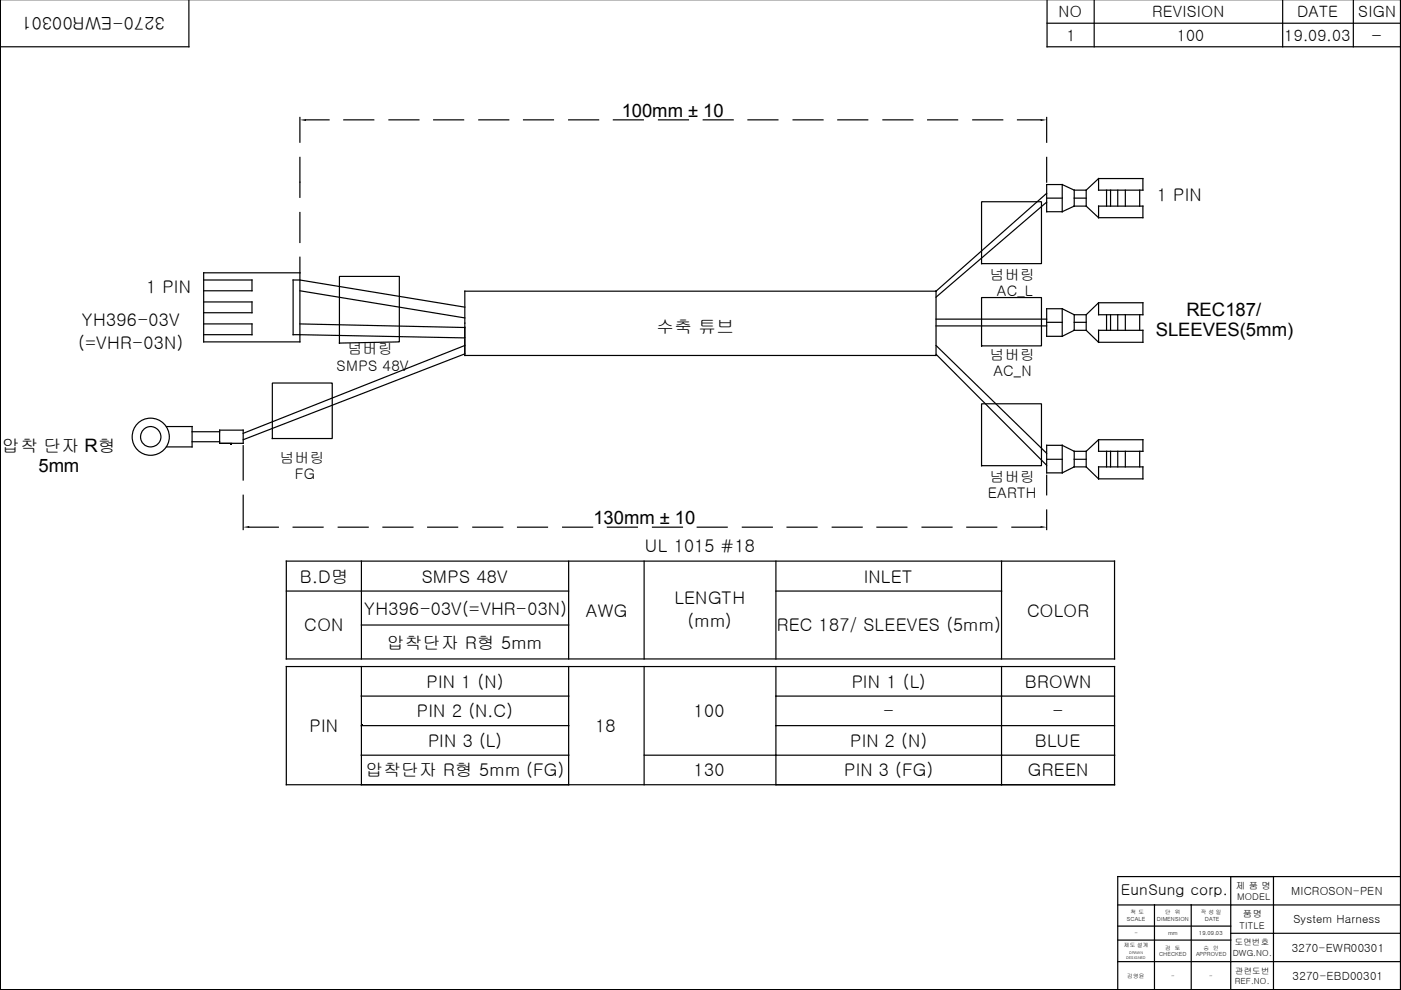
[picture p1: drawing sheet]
<svg xmlns="http://www.w3.org/2000/svg" width="297mm" height="210mm" viewBox="0 0 297 210" stroke-linecap="round" stroke-linejoin="round" font-family="sans-serif">
<g fill="none" stroke="#000" stroke-width=".25">
<path d="M.1 -.1v209.9h296.8v-209.9M40 -.1v10h-39.9M222 -.1v10h74.9M232 -.1v10M271.9 -.1v10M286.9 -.1v10M222 4.9h74.9M63.6 24.9v5.3M63.6 33.4v8.4M64.9 25.4h4.9M72.9 25.4h6.3M82.5 25.4h6.3"/>
<path d="M91.9 25.4h6.4M101.5 25.4h6.4M111 25.4h6.3M120.6 25.4h6.3M130 25.4h6.4M139.6 25.4h6.4M149.1 25.4h6.3M158.6 25.4h6.3M168.1 25.4h6.4M177.6 25.4h6.4M187.2 25.4h6.3M196.7 25.4h6.3"/>
<path d="M206.2 25.4h6.4M215.7 25.4h4.9M221.9 24.9v5.3M221.9 33.4v5.2M225.2 39.1h-3.3v5.8h3.3M225.2 39.1v5.8M225.2 39.1l2.6 1.2M232.9 37.9h9.4v2.4h-9.4zM232.9 37.9l-2.6 2.4M43.2 59.4h10.2v2.3h-10.2M63.6 54.5v18h-20.4v-14.7h20.4M63.6 45.1v6.3"/>
<path d="M72 58.6h12.7v13.9l-12.7 .2zM208.1 42.8h12.7v13.1h-12.7zM221.9 41l-23.4 20.7M221.9 42.9l-23.4 20.1M221.9 42h3.3M227.7 43.7h2.6M227.8 42h2.5M227.8 40.3h2.5M227.8 40.3v3.4l-2.6 1.2M230.3 40.3v3.4M230.3 43.7l2.6 2.5M232.9 43.7h9.4v2.5h-9.4z"/>
<path d="M234.6 40.3v3.4M235.5 40.3v3.4M237 40.3v3.4M238.6 40.3v3.4M241.6 40.3v3.4M43.2 64h10.2v2.3h-10.2M43.2 68.7h10.2v2.3h-10.2M63.6 61.7l35 5.7M63.6 68.7l35 .7M98.6 61.7h99.9v13.7h-99.9zM98.6 73.3l-47 18.6M98.6 75l-47 18.2"/>
<path d="M98.6 65.1l-35-5.7h-1.5v11.6l36.5 .6M198.5 67.7h23.4M198.5 69.1h23.4M198.5 73.3l23.4 22.8M198.5 75.1l23.4 23.6M208.1 63.1h12.7v10.2h-12.7zM221.9 68.3h3.3M225.2 65.5v5.8M225.2 65.5h-3.3v5.8h3.3M225.2 65.5l2.6 1.2M227.7 70h2.6M227.8 66.7v3.3l-2.6 1.3"/>
<path d="M227.8 68.3h2.5M227.8 66.7h2.5M230.3 66.7v3.3M230.3 70l2.6 2.6M232.9 64.2h9.4v2.5h-9.4zM232.9 70h9.4v2.6h-9.4zM232.9 64.2l-2.6 2.5M234.6 66.7v3.3M235.5 66.7v3.3M237 66.7v3.3M238.6 66.7v3.3M241.6 66.7v3.3"/>
<path d="M35.3 90.4h5.4v4.4h-5.4M40.7 93.7h5.9M40.7 91.5h5.9M46.6 91.2h5v2.8h-5zM51.6 94.5v7.3M57.7 81.2h12.7v11.8h-12.7zM208.1 85.6h12.7v13.1h-12.7zM221.9 97.4h3.3M225.2 94.4v5.9M225.2 94.4h-3.3v5.9h3.3M225.2 94.4l2.6 1.3M227.7 99h2.6"/>
<path d="M227.8 95.7v3.3l-2.6 1.3M227.8 97.4h2.5M227.8 95.7h2.5M230.3 95.7v3.3M230.3 99l2.6 2.5M232.9 93.2h9.4v2.5h-9.4zM232.9 99h9.4v2.5h-9.4zM232.9 93.2l-2.6 2.5M234.6 95.7v3.3M235.5 95.7v3.3M237 95.7v3.3M238.6 95.7v3.3"/>
<path d="M241.6 95.7v3.3M51.6 105v7.3M52.8 111.8h6.2M60.7 119h175.6v20.7h-175.6zM62.1 111.8h6.4M71.7 111.8h6.4M76.6 119v20.7M81.2 111.8h6.3M90.7 111.8h6.3M100.2 111.8h6.4M109.7 111.8h6.4M119.3 111.8h6.3"/>
<path d="M120.6 119v20.7M128.8 111.8h6.3M136.6 119v20.7M138.3 111.8h6.4M147.8 111.8h6.4M157.4 111.8h6.3M164.5 119v20.7M166.9 111.8h6.3M176.4 111.8h6.4M185.9 111.8h6.4M195.5 111.8h6.3M205 111.8h6.3"/>
<path d="M212.3 119v20.7M214.5 111.8h6.1M221.9 100.8v4.1M221.9 108.1v4.2M60.7 125.3h59.9M76.6 132.5h44M164.5 125.3h47.8M60.7 141.3h175.6v25.1h-175.6zM76.6 153.9h44M76.6 141.3v25.1M76.6 147.6h44M120.6 141.3v25.1"/>
<path d="M136.6 141.3v25.1M164.5 153.9h71.8M164.5 141.3v25.1M164.5 147.6h71.8M212.3 141.3v25.1M76.6 160.1h44M136.6 160.1h99.7M237 196.4h23.9M237 199.3h23.9M237 191.9h59.9M244.8 191.9v17.9M252.6 191.9v17.9"/>
<path d="M260.9 185.9v23.9M260.9 197.9h36M270 185.9v23.9M296.9 185.9h-59.9v23.9M237 203.9h59.9"/>
<circle cx="31.9" cy="92.6" r="4"/>
<circle cx="32" cy="92.6" r="2.17"/>
</g>
<g fill="#000">
<path d="M63.6 25.4l1.3-.2v.5zM220.6 25.2l1.3 .2-1.3 .3zM51.6 111.8l1.2-.3v.4zM220.6 111.5l1.3 .3-1.3 .1z"/>
<path d="M48.9 93.9h.3v.3h-.3z" fill-rule="evenodd"/>
<path d="M76.5 153.7h.3v.2h-.3z" fill-rule="evenodd"/>
<path d="M76.5 153.7h.3v.2h-.3z" fill-rule="evenodd"/>
</g>
<g font-size="3.9">
<text x="131.8" y="24.9">100mm ± 10</text>
<text x="245" y="71.3">SLEEVES(5mm)</text>
<text x="251.5" y="67.1">REC187/</text>
<text x="8.1" y="100">5mm</text>
<text x="125.8" y="111.2">130mm ± 10</text>
</g>
<g font-size="3.7">
<text x="35" y="3.6" transform="rotate(-180 35 3.6)">3270-EWR00301</text>
<text x="290.7" y="8.8">-</text>
<text x="245.3" y="42.6">1 PIN</text>
<text x="31" y="62.2">1 PIN</text>
<text x="17.4" y="69">YH396-03V</text>
<text x="139.2" y="70.5">수축 튜브</text>
<text x="16.6" y="74">(=VHR-03N)</text>
<text x=".4" y="95.8">압착 단자 R형</text>
<text x="136.7" y="117.1">UL 1015 #18</text>
<text x="63.6" y="123.5">B.D명</text>
<text x="89.4" y="123.5">SMPS 48V</text>
<text x="183.1" y="123.5">INLET</text>
<text x="77.2" y="130.3">YH396-03V(=VHR-03N)</text>
<text x="124.2" y="130.7">AWG</text>
<text x="143" y="128">LENGTH</text>
<text x="217.8" y="130.7">COLOR</text>
<text x="64.5" y="133.9">CON</text>
<text x="82" y="137.5">압착단자 R형 5mm</text>
<text x="145.8" y="133">(mm)</text>
<text x="164.7" y="133.9">REC 187/ SLEEVES (5mm)</text>
<text x="90.4" y="145.8">PIN 1 (N)</text>
<text x="180.6" y="145.8">PIN 1 (L)</text>
<text x="217.3" y="145.8">BROWN</text>
<text x="65.6" y="155.2">PIN</text>
<text x="88.4" y="152.1">PIN 2 (N.C)</text>
<text x="126.2" y="155.2">18</text>
<text x="147.1" y="152.1">100</text>
<text x="187.3" y="152.1">-</text>
<text x="223.2" y="152.1">-</text>
<text x="90.8" y="158.3">PIN 3 (L)</text>
<text x="180.3" y="158.3">PIN 2 (N)</text>
<text x="219.4" y="158.3">BLUE</text>
<text x="77.5" y="164.6">압착단자 R형 5mm (FG)</text>
<text x="147.1" y="164.6">130</text>
<text x="179" y="164.6">PIN 3 (FG)</text>
<text x="217.9" y="164.6">GREEN</text>
</g>
<g font-size="3.3">
<text x="224.5" y="3.7">NO</text>
<text x="244.3" y="3.7">REVISION</text>
<text x="275" y="3.7">DATE</text>
<text x="288" y="3.7">SIGN</text>
<text x="226.1" y="8.7">1</text>
<text x="249.5" y="8.7">100</text>
<text x="272.3" y="8.7">19.09.03</text>
</g>
<text font-size="3.2" x="237.7" y="189.8">EunSung corp.</text>
<g font-size="3.1">
<text x="209.9" y="59.3">넘버링</text>
<text x="211.3" y="62.8">AC_L</text>
<text x="73.7" y="75.1">넘버링</text>
<text x="209.9" y="76.3">넘버링</text>
<text x="71.4" y="78.6">SMPS 48V</text>
<text x="210.7" y="79.8">AC_N</text>
<text x="59.4" y="98.1">넘버링</text>
<text x="62.5" y="101.6">FG</text>
<text x="209.5" y="105.7">EARTH</text>
<text x="209.9" y="102.1">넘버링</text>
</g>
<g font-size="2.4">
<text x="273.7" y="189.8">MICROSON-PEN</text>
<text x="274.2" y="195.6">System Harness</text>
<text x="273.9" y="201.8">3270-EWR00301</text>
<text x="274.1" y="207.7">3270-EBD00301</text>
</g>
<g font-size="2">
<text x="262" y="188.4">제 품 명</text>
<text x="262.3" y="190.9">MODEL</text>
<text x="262.8" y="196.9">TITLE</text>
<text x="263.5" y="194.4">품명</text>
</g>
<g font-size="1.8">
<text x="261.4" y="202.7">DWG.NO.</text>
<text x="261.8" y="200.4">도면번호</text>
<text x="261.8" y="208.6">REF.NO.</text>
<text x="261.9" y="206.4">관련도번</text>
</g>
<g font-size="1.2">
<text x="238.9" y="195.3">SCALE</text>
<text x="239.7" y="193.8">척 도</text>
<text x="245.3" y="195.3">DIMENSION</text>
<text x="247.1" y="193.8">단</text>
<text x="249.1" y="193.8">위</text>
<text x="254.6" y="193.8">작 성 일</text>
<text x="255.4" y="195.3">DATE</text>
<text x="238.3" y="200.8">제도 설계</text>
<text x="240.5" y="198.3">-</text>
<text x="245.8" y="202.8">CHECKED</text>
<text x="247.1" y="201.4">검</text>
<text x="247.6" y="198.3">mm</text>
<text x="249.1" y="201.4">토</text>
<text x="253.6" y="202.8">APPROVED</text>
<text x="254.2" y="198.3">19.09.03</text>
<text x="255.2" y="201.4">승</text>
<text x="257.2" y="201.4">인</text>
<text x="239" y="207.3">김영윤</text>
<text x="248.3" y="207.3">-</text>
<text x="256.4" y="207.3">-</text>
</g>
<g font-size=".8">
<text x="238.8" y="203.4">DESIGNED</text>
<text x="239.4" y="202.2">DRAWN</text>
</g>
</svg>
